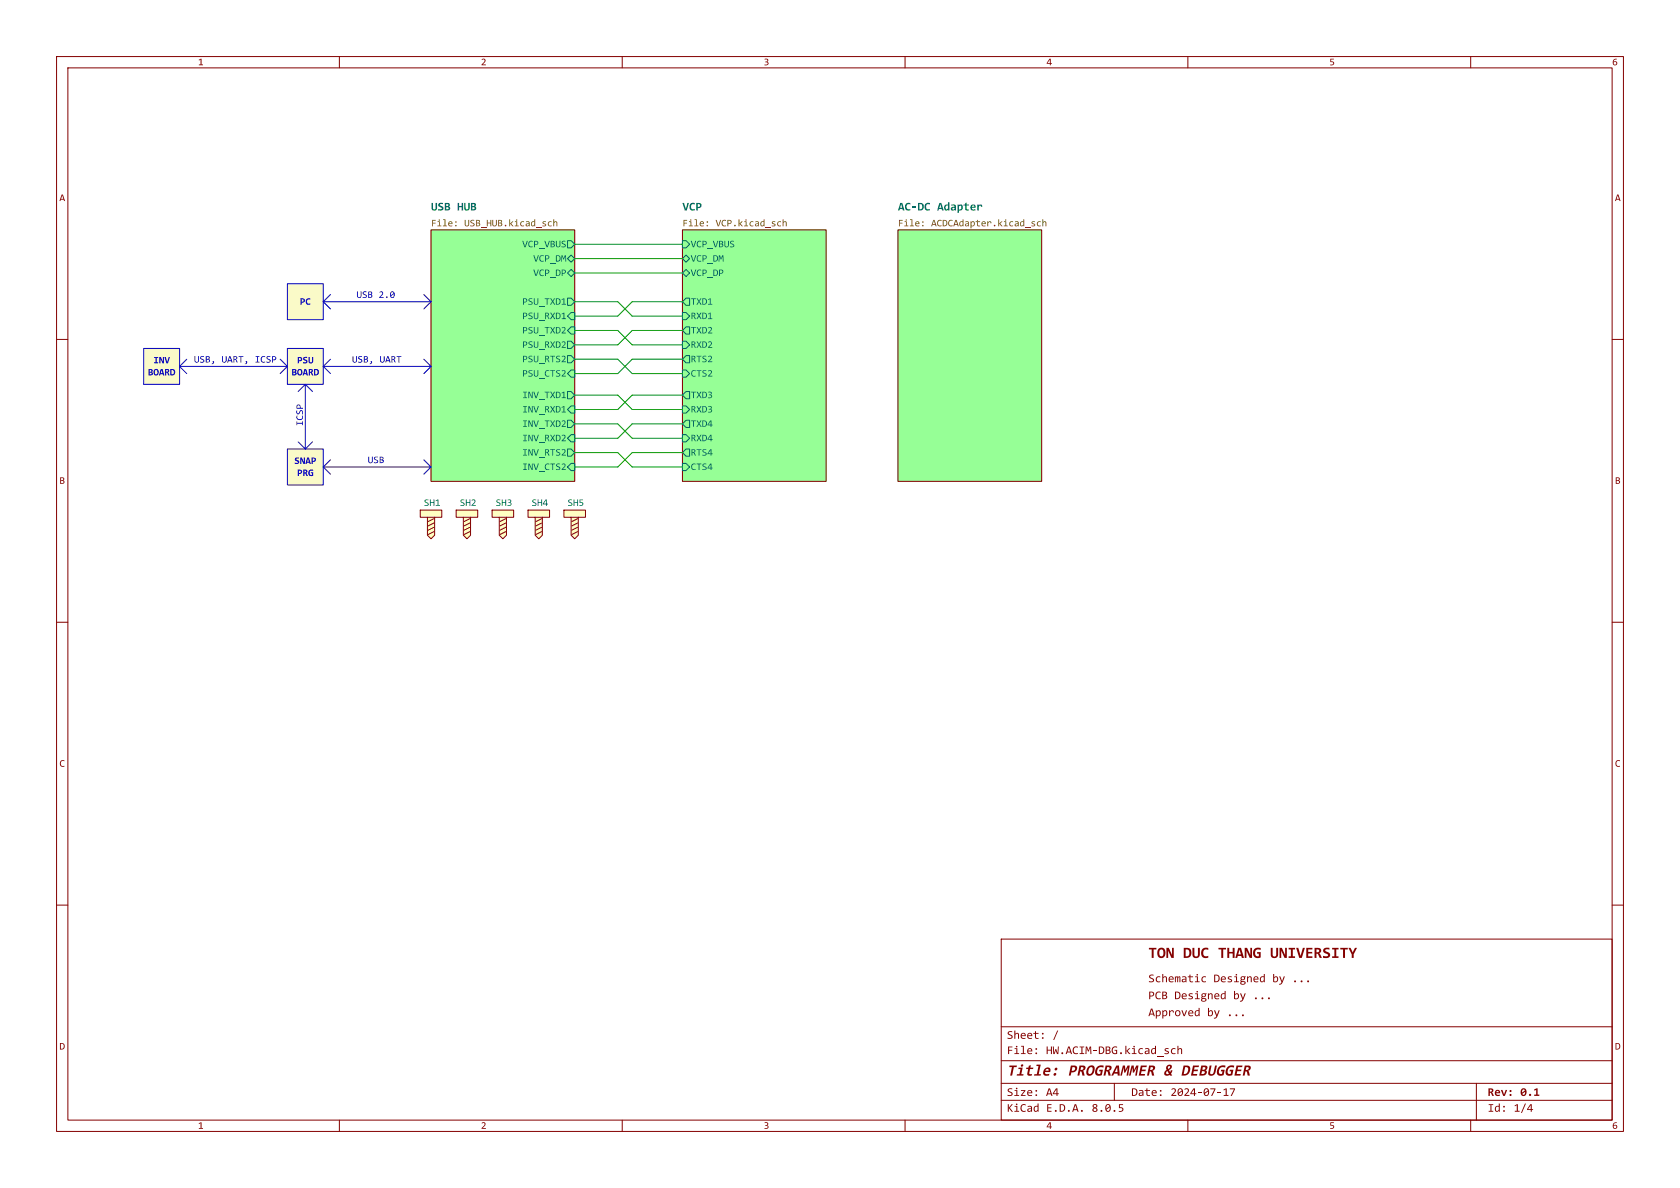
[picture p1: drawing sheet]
<svg xmlns="http://www.w3.org/2000/svg" width="297mm" height="210mm" viewBox="0 0 297 210" stroke-linecap="round" stroke-linejoin="round" font-family="sans-serif">
<g fill="none" stroke="#840000" stroke-width=".18">
<path d="M10 10h277v190h-277zM12 12h273v186h-273zM60 10v2M110 10v2M160 10v2M210 10v2M260 10v2M10 60h2M285 60h2M10 110h2M285 110h2M10 160h2"/>
<path d="M285 160h2M177 166h108v32h-108zM60 198v2M110 198v2M160 198v2M210 198v2M260 198v2"/>
</g>
<path d="M217.4 192.4h.9l-.5 1.3h-.2l.5-1.1h-.7z" fill="#840000"/>
<path d="M177 194.5h108" fill="none" stroke="#840000" stroke-width=".18"/>
<path d="M197.8 195.2h.7v.2h-.5v.3a.46 .46 0 0 1 .6 .5 .46 .46 0 0 1-.7 .3h-.1v-.1a.33 .33 0 0 0 .5 0 .33 .33 0 0 0 0-.5h-.5z" fill="#840000"/>
<path d="M177 191.5h108" fill="none" stroke="#840000" stroke-width=".18"/>
<g fill="#840000">
<path d="M271.2 192.6l.6-.2v1.1h.3v.2h-.9v-.2h.4v-.8l-.3 .1z"/>
<circle cx="183.2" cy="192.8" r=".16"/>
<circle cx="183.2" cy="193.6" r=".16"/>
<circle cx="265.9" cy="195.6" r=".16"/>
<circle cx="265.9" cy="196.4" r=".16"/>
</g>
<path d="M177 187.5h108" fill="none" stroke="#840000" stroke-width=".18"/>
<g fill="#840000">
<path d="M184.7 188.9a.55 .55 0 0 1 .8-.2 .55 .55 0 0 1 .2 .8h-.9a.47 .47 0 0 0 .7 .3v.3a.66 .66 0 0 1-.9 0 .66 .66 0 0 1-.1-.8h.9a.29 .29 0 0 0-.3-.4 .29 .29 0 0 0-.3 .4h-.3z"/>
<path d="M181.8 185.4a.46 .46 0 0 1 .5-.1 .46 .46 0 0 1 .2 .6h-.7l.1 .3h.5v.1a.55 .55 0 0 1-.6 0 .55 .55 0 0 1-.2-.6h.7a.27 .27 0 0 0-.3-.3 .27 .27 0 0 0-.2 .3h-.2z"/>
<circle cx="186.7" cy="189" r=".25"/>
<circle cx="186.5" cy="189.9" r=".25"/>
<circle cx="183.2" cy="185.4" r=".16"/>
<circle cx="183.2" cy="186.2" r=".16"/>
</g>
<path d="M177 181.5h108" fill="none" stroke="#840000" stroke-width=".18"/>
<g fill="#840000">
<circle cx="231.3" cy="173.5" r=".17"/>
<circle cx="224.3" cy="176.5" r=".17"/>
</g>
<path d="M197 191.5v3M261 191.5v6.5" fill="none" stroke="#840000" stroke-width=".18"/>
<circle cx="219.7" cy="179.5" r=".17" fill="#840000"/>
<g fill="#96ff96" stroke="#96ff96" stroke-width=".18">
<path d="M158.7 40.6h25.4v44.5h-25.4z"/>
<path d="M120.6 40.6h25.4v44.5h-25.4z"/>
<path d="M76.2 40.6h25.4v44.5h-25.4z"/>
</g>
<g fill="#fafac8">
<path d="M50.8 79.4h6.3v6.3h-6.3z"/>
<path d="M50.8 61.6h6.3v6.3h-6.3z"/>
<path d="M50.8 50.2h6.3v6.3h-6.3z"/>
<path d="M25.4 61.6h6.3v6.3h-6.3z"/>
</g>
<path d="M158.7 40.6h25.4v44.5h-25.4z" fill="none" stroke="#840000" stroke-width=".18"/>
<g fill="#725600">
<path d="M161.9 39.2a.39 .39 0 0 1 .5 0 .39 .39 0 0 1 .2 .4h-.7l.2 .3h.4a.41 .41 0 0 1-.5 .1 .41 .41 0 0 1-.2-.5h.6a.23 .23 0 0 0-.2-.3 .23 .23 0 0 0-.3 .3h-.1z"/>
<path d="M184.3 38.8h.1v.5a.3 .3 0 0 1 .4-.2 .3 .3 0 0 1 .2 .3v.6h-.2v-.6a.2 .2 0 0 0-.2-.2 .2 .2 0 0 0-.2 .2v.6h-.1z"/>
<circle cx="163.1" cy="39.2" r=".13"/>
<circle cx="163.1" cy="39.9" r=".13"/>
</g>
<path d="M120.6 40.6h25.4v44.5h-25.4z" fill="none" stroke="#840000" stroke-width=".18"/>
<g fill="none" stroke="#006464" stroke-width=".18">
<path d="M120.6 48.3l.7-.7 .6 .7-.6 .6zM120.6 45.7l.7-.6 .6 .6-.6 .7zM120.6 55.2h.7l.6 .7-.6 .6h-.7zM120.6 42.5h.7l.6 .7-.6 .6h-.7zM121.3 57.8h.6v1.3h-.6l-.7-.7zM121.3 52.7h.6v1.3h-.6l-.7-.7zM120.6 60.3h.7l.6 .7-.6 .6h-.7zM120.6 65.4h.7l.6 .6-.6 .7h-.7zM120.6 76.8h.7l.6 .7-.6 .6h-.7zM120.6 71.8h.7l.6 .6-.6 .6h-.7zM121.3 62.9h.6v1.2h-.6l-.7-.6zM121.3 69.2h.6v1.3h-.6l-.7-.6z"/>
<path d="M121.3 74.3h.6v1.3h-.6l-.7-.7zM120.6 81.9h.7l.6 .7-.6 .6h-.7zM120.6 80l.7-.6h.6v1.2h-.6z"/>
</g>
<g fill="#725600">
<path d="M123.8 39.2a.39 .39 0 0 1 .5 0 .39 .39 0 0 1 .2 .4h-.7l.2 .3h.4a.41 .41 0 0 1-.5 .1 .41 .41 0 0 1-.2-.5h.6a.23 .23 0 0 0-.2-.3 .23 .23 0 0 0-.3 .3h-.1z"/>
<path d="M138.4 38.8h.1v.5a.3 .3 0 0 1 .4-.2 .3 .3 0 0 1 .2 .3v.6h-.2v-.6a.2 .2 0 0 0-.2-.2 .2 .2 0 0 0-.2 .2v.6h-.1z"/>
<circle cx="125" cy="39.2" r=".13"/>
<circle cx="125" cy="39.9" r=".13"/>
</g>
<path d="M76.2 40.6h25.4v44.5h-25.4z" fill="none" stroke="#840000" stroke-width=".18"/>
<path d="M100.3 77.5l.7-.7h.6v1.3h-.6zM100.3 74.3h.7l.6 .6-.6 .7h-.7zM100.3 79.4h.7l.6 .6-.6 .6h-.7zM100.3 69.2h.7l.6 .7-.6 .6h-.7zM101 71.8h.6v1.2h-.6l-.7-.6zM100.3 82.6l.7-.7h.6v1.3h-.6z" fill="none" stroke="#006464" stroke-width=".18"/>
<g fill="#725600">
<path d="M79.4 39.2a.39 .39 0 0 1 .4 0 .39 .39 0 0 1 .2 .4h-.6l.1 .3h.5a.41 .41 0 0 1-.6 .1 .41 .41 0 0 1-.2-.5h.7a.23 .23 0 0 0-.3-.3 .23 .23 0 0 0-.2 .3h-.2z"/>
<circle cx="80.6" cy="39.2" r=".13"/>
<circle cx="80.6" cy="39.9" r=".13"/>
</g>
<path d="M80.6 90.2h3.9v1.2h-1.3v3.2l-.7 .7-.6-.7v-3.2h-1.3z" fill="#ffffc2"/>
<path d="M80.6 90.2h3.9v1.2h-1.3v3.2l-.7 .7-.6-.7v-3.2h-1.3zM81.9 91.4h1.3M83.1 94l-1.1 .5M83.1 93.2l-1.1 .5M83.1 92.5l-1.1 .5M83.1 91.7l-1.1 .5" fill="none" stroke="#840000" stroke-width=".18"/>
<path d="M93.3 90.2h3.9v1.2h-1.3v3.2l-.7 .7-.6-.7v-3.2h-1.3z" fill="#ffffc2"/>
<path d="M93.3 90.2h3.9v1.2h-1.3v3.2l-.7 .7-.6-.7v-3.2h-1.3zM94.6 91.4h1.3M95.8 94l-1.1 .5M95.8 93.2l-1.1 .5M95.8 92.5l-1.1 .5M95.8 91.7l-1.1 .5" fill="none" stroke="#840000" stroke-width=".18"/>
<path d="M99.7 90.2h3.8v1.2h-1.3v3.2l-.6 .7-.6-.7v-3.2h-1.3z" fill="#ffffc2"/>
<path d="M99.7 90.2h3.8v1.2h-1.3v3.2l-.6 .7-.6-.7v-3.2h-1.3zM101 91.4h1.2M102.1 94l-1 .5M102.1 93.2l-1 .5M102.1 92.5l-1 .5M102.1 91.7l-1 .5" fill="none" stroke="#840000" stroke-width=".18"/>
<path d="M87 90.2h3.8v1.2h-1.3v3.2l-.6 .7-.6-.7v-3.2h-1.3z" fill="#ffffc2"/>
<path d="M87 90.2h3.8v1.2h-1.3v3.2l-.6 .7-.6-.7v-3.2h-1.3zM88.3 91.4h1.2M89.4 94l-1 .5M89.4 93.2l-1 .5M89.4 92.5l-1 .5M89.4 91.7l-1 .5" fill="none" stroke="#840000" stroke-width=".18"/>
<path d="M74.3 90.2h3.8v1.2h-1.3v3.2l-.6 .7-.6-.7v-3.2h-1.3z" fill="#ffffc2"/>
<path d="M74.3 90.2h3.8v1.2h-1.3v3.2l-.6 .7-.6-.7v-3.2h-1.3zM75.6 91.4h1.2M76.7 94l-1 .5M76.7 93.2l-1 .5M76.7 92.5l-1 .5M76.7 91.7l-1 .5" fill="none" stroke="#840000" stroke-width=".18"/>
<g fill="none" stroke="#0000c2" stroke-width=".18">
<path d="M50.8 50.2h6.3v6.3h-6.3zM57.1 53.3h19.1M57.1 53.3l1.3 1.3M58.4 52.1l-1.3 1.2M74.9 52.1l1.3 1.2M76.2 53.3l-1.3 1.3M25.4 61.6h6.3v6.3h-6.3zM31.7 64.8h19.1M31.7 64.8l1.3 1.2M33 63.5l-1.3 1.3M49.5 63.5l1.3 1.3M50.8 79.4h6.3v6.3h-6.3z"/>
<path d="M50.8 61.6h6.3v6.3h-6.3zM50.8 64.8l-1.3 1.2M52.7 78.1l1.3 1.3M54 67.9l1.2 1.3M54 67.9l-1.3 1.3M54 67.9v11.5M55.2 78.1l-1.2 1.3M57.1 64.8l1.3 1.2M57.1 64.8h19.1M58.4 63.5l-1.3 1.3M74.9 63.5l1.3 1.3M76.2 64.8l-1.3 1.2"/>
<path d="M57.1 82.6h19.1M57.1 82.6l1.3 1.2M58.4 81.3l-1.3 1.3M74.9 81.3l1.3 1.3M76.2 82.6l-1.3 1.2"/>
</g>
<g fill="none" stroke="#009600" stroke-width=".18">
<path d="M101.6 53.3h7.6l2.6 2.6h8.8M101.6 58.4h7.6l2.6 2.6h8.8M101.6 45.7h19M101.6 48.3h19M101.6 43.2h19M120.6 58.4h-8.8l-2.6 2.6h-7.6M120.6 53.3h-8.8l-2.6 2.6h-7.6M101.6 69.9h7.6l2.6 2.5h8.8M101.6 63.5h7.6l2.6 2.5h8.8M101.6 74.9h7.6l2.6 2.6h8.8M120.6 63.5h-8.8l-2.6 2.5h-7.6M120.6 74.9h-8.8l-2.6 2.6h-7.6"/>
<path d="M120.6 69.9h-8.8l-2.6 2.5h-7.6M101.6 80h7.6l2.6 2.6h8.8M120.6 80h-8.8l-2.6 2.6h-7.6"/>
</g>
<g font-size="2.8" fill="#840000">
<text x="203" y="169.9">TONDUCTHANGUNIVERSITY</text>
<text x="178" y="190.7">Title:</text>
<text x="188.8" y="190.7">PROGRAMMERDEBUGGER</text>
<text x="205.7" y="190.7">&amp;</text>
</g>
<g font-size="2.1" fill="#006464">
<text x="76.2" y="37.5">USBHUB</text>
<text x="120.6" y="37.5">VCP</text>
<text x="158.7" y="37.5">AC-DCAdapter</text>
</g>
<g font-size="2.1" fill="#840000">
<text x="203" y="174.1">Schematic</text>
<text x="203" y="177.1">PCBDesigned</text>
<text x="214.5" y="174.1">Designed</text>
<text x="218" y="177.1">by ...</text>
<text x="224.9" y="174.1">by ...</text>
<text x="178" y="184.1">Sheet:</text>
<text x="186.1" y="184.1">/</text>
<text x="203" y="180.1">Approved by ...</text>
<text x="178" y="186.8">File:</text>
<text x="184.9" y="186.8">HW.ACIM-DBG.kicad_sch</text>
<text x="178" y="197">KiCad E.D.A.</text>
<text x="178" y="194.2">Size:</text>
<text x="184.9" y="194.2">A4</text>
<text x="193" y="197">8.0.5</text>
<text x="200" y="194.2">Date:</text>
<text x="206.9" y="194.2">2024-07-17</text>
<text x="263" y="194.2">Rev: 0.1</text>
<text x="263" y="197">Id:</text>
<text x="267.6" y="197">1/4</text>
</g>
<g font-size="1.8" fill="#840000">
<text x="35" y="11.9">1</text>
<text x="85" y="11.9">2</text>
<text x="135" y="11.9">3</text>
<text x="185" y="11.9">4</text>
<text x="235" y="11.9">5</text>
<text x="285" y="11.9">6</text>
<text x="10.5" y="35.9">A</text>
<text x="285.5" y="35.9">A</text>
<text x="10.5" y="85.9">B</text>
<text x="285.5" y="85.9">B</text>
<text x="10.5" y="135.9">C</text>
<text x="285.5" y="135.9">C</text>
<text x="10.5" y="185.9">D</text>
<text x="285.5" y="185.9">D</text>
<text x="35" y="199.9">1</text>
<text x="85" y="199.9">2</text>
<text x="135" y="199.9">3</text>
<text x="185" y="199.9">4</text>
<text x="235" y="199.9">5</text>
<text x="285" y="199.9">6</text>
</g>
<g font-size="1.8" fill="#725600">
<text x="76.2" y="40.5">File:</text>
<text x="82.1" y="40.5">USB_HUB.kicad_sch</text>
<text x="120.6" y="40.5">File:</text>
<text x="126.5" y="40.5">VCP.kicad_sch</text>
<text x="158.7" y="40.5">File:</text>
<text x="164.6" y="40.5">ACDCAdapter.kicad_sch</text>
</g>
<g font-size="1.8" fill="#006464">
<text x="92.3" y="44.1">VCP_VBUS</text>
<text x="94.3" y="46.6">VCP_DM</text>
<text x="122.1" y="46.6">VCP_DM</text>
<text x="122.1" y="44.1">VCP_VBUS</text>
<text x="94.3" y="49.2">VCP_DP</text>
<text x="122.1" y="49.2">VCP_DP</text>
<text x="92.3" y="59.3">PSU_TXD2</text>
<text x="92.3" y="56.8">PSU_RXD1</text>
<text x="92.3" y="54.2">PSU_TXD1</text>
<text x="122.1" y="56.8">RXD1</text>
<text x="122.1" y="59.3">TXD2</text>
<text x="122.1" y="54.2">TXD1</text>
<text x="92.3" y="61.9">PSU_RXD2</text>
<text x="92.3" y="64.4">PSU_RTS2</text>
<text x="122.1" y="64.4">RTS2</text>
<text x="122.1" y="61.9">RXD2</text>
<text x="92.3" y="70.8">INV_TXD1</text>
<text x="92.3" y="66.9">PSU_CTS2</text>
<text x="122.1" y="66.9">CTS2</text>
<text x="122.1" y="70.8">TXD3</text>
<text x="92.3" y="75.8">INV_TXD2</text>
<text x="92.3" y="73.3">INV_RXD1</text>
<text x="122.1" y="75.8">TXD4</text>
<text x="122.1" y="73.3">RXD3</text>
<text x="92.3" y="78.4">INV_RXD2</text>
<text x="92.3" y="80.9">INV_RTS2</text>
<text x="92.3" y="83.5">INV_CTS2</text>
<text x="122.1" y="83.5">CTS4</text>
<text x="122.1" y="78.4">RXD4</text>
<text x="122.1" y="80.9">RTS4</text>
<text x="74.9" y="89.8">SH1</text>
<text x="81.3" y="89.8">SH2</text>
<text x="87.6" y="89.8">SH3</text>
<text x="94" y="89.8">SH4</text>
<text x="100.3" y="89.8">SH5</text>
</g>
<g font-size="1.8" fill="#0000c2">
<text x="63" y="52.9">USB2.0</text>
<text x="53" y="54.2">PC</text>
<text x="27.1" y="64.6">INV</text>
<text x="34.3" y="64.3">USB, UART, ICSP</text>
<text x="52.5" y="64.6">PSU</text>
<text x="62.2" y="64.3">USB, UART</text>
<text x="26.1" y="66.7">BOARD</text>
<text x="51.5" y="66.7">BOARD</text>
<text x="53.8" y="75.3" transform="rotate(-90 53.8 75.3)">ICSP</text>
<text x="52" y="82.4">SNAP</text>
<text x="65" y="82.1">USB</text>
<text x="52.5" y="84.5">PRG</text>
</g>
</svg>
